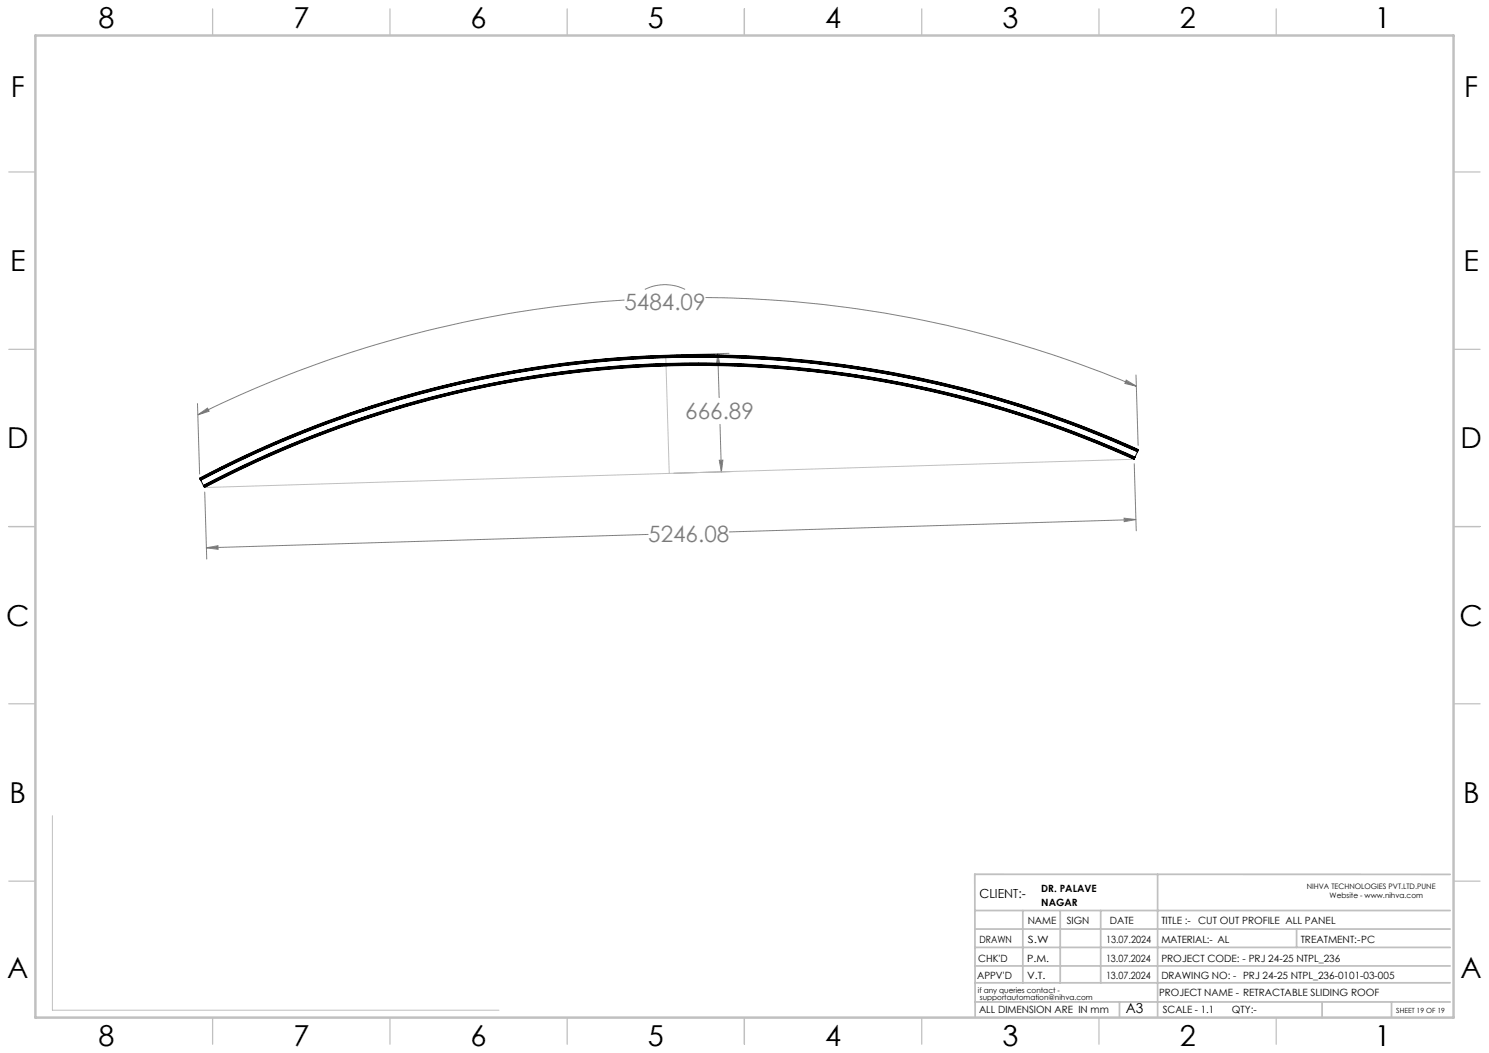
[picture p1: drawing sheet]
<svg xmlns="http://www.w3.org/2000/svg" width="420mm" height="297mm" viewBox="0 0 420 297" stroke-linecap="round" stroke-linejoin="round" font-family="sans-serif">
<g fill="none" stroke="#808080" stroke-width=".28">
<path d="M176.1 84.6a316.3 316.3 0 0 0-120.3 32.4M181.9 81.6a12.7 12.7 0 0 1 11.4 0M199 83.9a318.7 318.7 0 0 1 121.5 25M202.5 99.8l.6 3.2-1 .1zM202.5 99.8l.3 12.3M205.6 99.7l-16.5 .5M55.7 113.8l.6 19.9M55.8 117l2.7-1.9 .5 .9zM203.1 119.7l.4 13.4M317.7 107.2l2.8 1.7-3.2-.7zM320.4 105.8l.6 19.8M57.7 138.8l.6 18.9"/>
<path d="M202.9 129.8h1l-.4 3.3zM206.7 133l-16.7 .5M319.9 130.8l.6 18.9M58.2 154.5l3.3-.6v1zM182.8 150.7l-124.6 3.8M317.1 146.2l3.3 .3-3.3 .6zM320.4 146.5l-114.7 3.5"/>
</g>
<path d="M187.8 100.2l1 33.3M319.9 129.5l-262.2 8M14.8 230.1v54.8h126" fill="none" stroke="#c0c0c0" stroke-width=".28"/>
<g fill="none" stroke="#c0c0c0" stroke-width=".35">
<path d="M60 2.5v7.5M110 2.5v7.5M160 2.5v7.5M210 2.5v7.5M260 2.5v7.5M310 2.5v7.5M360 2.5v7.5M2.5 48.5h7.5M410 48.5h7.5M2.5 98.5h7.5M410 98.5h7.5M2.5 148.5h7.5"/>
<path d="M410 148.5h7.5M2.5 198.5h7.5M410 198.5h7.5M2.5 248.5h7.5M410 248.5h7.5M60 287v7.5M110 287v7.5M160 287v7.5M210 287v7.5M260 287v7.5M310 287v7.5M360 287v7.5"/>
</g>
<g fill="none" stroke="#c0c0c0" stroke-width=".5">
<path d="M275 256.8h134M288.5 256.8v20.4M299 256.8v20.4M310.5 256.8v20.4M326.5 246.6v40.3M409 246.6h-134l.1 40.3M275 267.2h134M275 262h134M275 272.4h134M275 277.2h134M365.7 262v5.2M275 282.6h134"/>
<path d="M315.8 282.6v4.3M372.9 282.8v4.3M392.5 282.6v4.2"/>
</g>
<path d="M10 10h400v277h-400z" fill="none" stroke="#c0c0c0" stroke-width=".7"/>
<g fill="#808080">
<path d="M58.2 154.5l3.3-.6v1zM317.1 146.2l3.3 .3-3.3 .6zM202.9 129.8h1l-.4 3.3zM202.5 99.8l.6 3.2-1 .1z"/>
<path d="M317.7 107.2l2.8 1.7-3.2-.7zM55.8 117l2.7-1.9 .5 .9z"/>
</g>
<g fill="none" stroke="#000" stroke-width=".28">
<path d="M56.3 135l.1 .1M56.4 135.1l.1 .1M56.5 135.2l.1 .2M56.6 135.4v.1M56.6 135.5l.8 1.4M57.4 136.9v.1M57.4 137l.1 .2M57.5 137.2h.1M57.5 137.2l.1 .2M319.9 129.5a298.8 298.8 0 0 0-262.3 7.9M319.9 129.5a298.8 298.8 0 0 0-262.2 8l-.1-.1M320 129.3a299.1 299.1 0 0 0-262.5 7.9"/>
<path d="M320 129.3l-.1 .2M320 129.2a299 299 0 0 0-262.5 8M320 129.2v.1M320.1 129a299.1 299.1 0 0 0-262.7 8M320.1 129l-.1 .2M320.1 128.9a299.2 299.2 0 0 0-262.7 8M320.1 128.9v.1M320.9 127.4a301.1 301.1 0 0 0-264.3 8.1M320.9 127.4l-.8 1.5M320.9 127.3a300.9 300.9 0 0 0-264.3 8.1M320.9 127.3v.1M321 127.2a301.3 301.3 0 0 0-264.5 8"/>
<path d="M321 127.2l-.1 .1M321 127.1a301.4 301.4 0 0 0-264.6 8M321 127.1v.1M321.1 126.9a301.3 301.3 0 0 0-264.8 8v.1M321.1 126.9a301.7 301.7 0 0 0-264.8 8.1M321.1 126.9l-.1 .2"/>
</g>
<g font-size="8.1">
<text x="27.8" y="8">8</text>
<text x="82.8" y="8">7</text>
<text x="132.8" y="8">6</text>
<text x="182.8" y="8">5</text>
<text x="232.8" y="8">4</text>
<text x="282.8" y="8">3</text>
<text x="332.8" y="8">2</text>
<text x="387.8" y="8">1</text>
<text x="3" y="27.2">F</text>
<text x="413" y="27.2">F</text>
<text x="2.8" y="76.5">E</text>
<text x="412.8" y="76.5">E</text>
<text x="2" y="126.5">D</text>
<text x="412" y="126.5">D</text>
<text x="1.7" y="176.5">C</text>
<text x="411.7" y="176.5">C</text>
<text x="2.7" y="226.5">B</text>
<text x="412.7" y="226.5">B</text>
<text x="2" y="275.7">A</text>
<text x="412" y="275.7">A</text>
<text x="27.8" y="295">8</text>
<text x="82.8" y="295">7</text>
<text x="132.8" y="295">6</text>
<text x="182.8" y="295">5</text>
<text x="232.8" y="295">4</text>
<text x="282.8" y="295">3</text>
<text x="332.8" y="295">2</text>
<text x="387.8" y="295">1</text>
</g>
<g font-size="6.3" fill="#808080">
<text x="176.2" y="87.4">5484.09</text>
<text x="193.3" y="118.3">666.89</text>
<text x="182.8" y="152.8">5246.08</text>
</g>
<text font-size="3.9" x="317.6" y="285.8">A3</text>
<text font-size="3.5" x="276.3" y="253.3">CLIENT:-</text>
<g font-size="2.8">
<text x="293.7" y="251.7">DR. PALAVE</text>
<text x="293.7" y="255.5">NAGAR</text>
<text x="289.9" y="260.5">NAME</text>
<text x="300.9" y="260.5">SIGN</text>
<text x="313" y="260.7">DATE</text>
<text x="327.6" y="260.7">TITLE :-</text>
<text x="338" y="260.6">CUT OUT PROFILE ALL PANEL</text>
<text x="276.3" y="265.8">DRAWN</text>
<text x="289.9" y="265.8">S.W</text>
<text x="312" y="265.8">13.07.2024</text>
<text x="327.6" y="265.8">MATERIAL:- AL</text>
<text x="366.9" y="265.8">TREATMENT:-PC</text>
<text x="275.6" y="276">APPV'D</text>
<text x="275.9" y="271.3">CHK'D</text>
<text x="289.7" y="271.3">P.M.</text>
<text x="289.7" y="276">V.T.</text>
<text x="312" y="271.3">13.07.2024</text>
<text x="312" y="276">13.07.2024</text>
<text x="327.6" y="276">DRAWING NO: - PRJ 24-25 NTPL_236-0101-03-005</text>
<text x="327.6" y="271.3">PROJECT CODE: - PRJ 24-25 NTPL_236</text>
<text x="327" y="281">PROJECT NAME - RETRACTABLE SLIDING ROOF</text>
<text x="276.2" y="285.8">ALL DIMENSION ARE IN mm</text>
<text x="328" y="285.8">SCALE - 1.1</text>
<text x="347.5" y="285.8">QTY:-</text>
</g>
<g font-size="2.1">
<text x="368.6" y="250.8">NIHVA TECHNOLOGIES PVT.LTD.PUNE</text>
<text x="375.1" y="253.3">Website - www.nihva.com</text>
<text x="275.8" y="280">if any queries contact -</text>
<text x="276.4" y="282.1">supportautomation@nihva.com</text>
</g>
<text font-size="2" x="393.8" y="285.8">SHEET 19 OF 19</text>
</svg>
